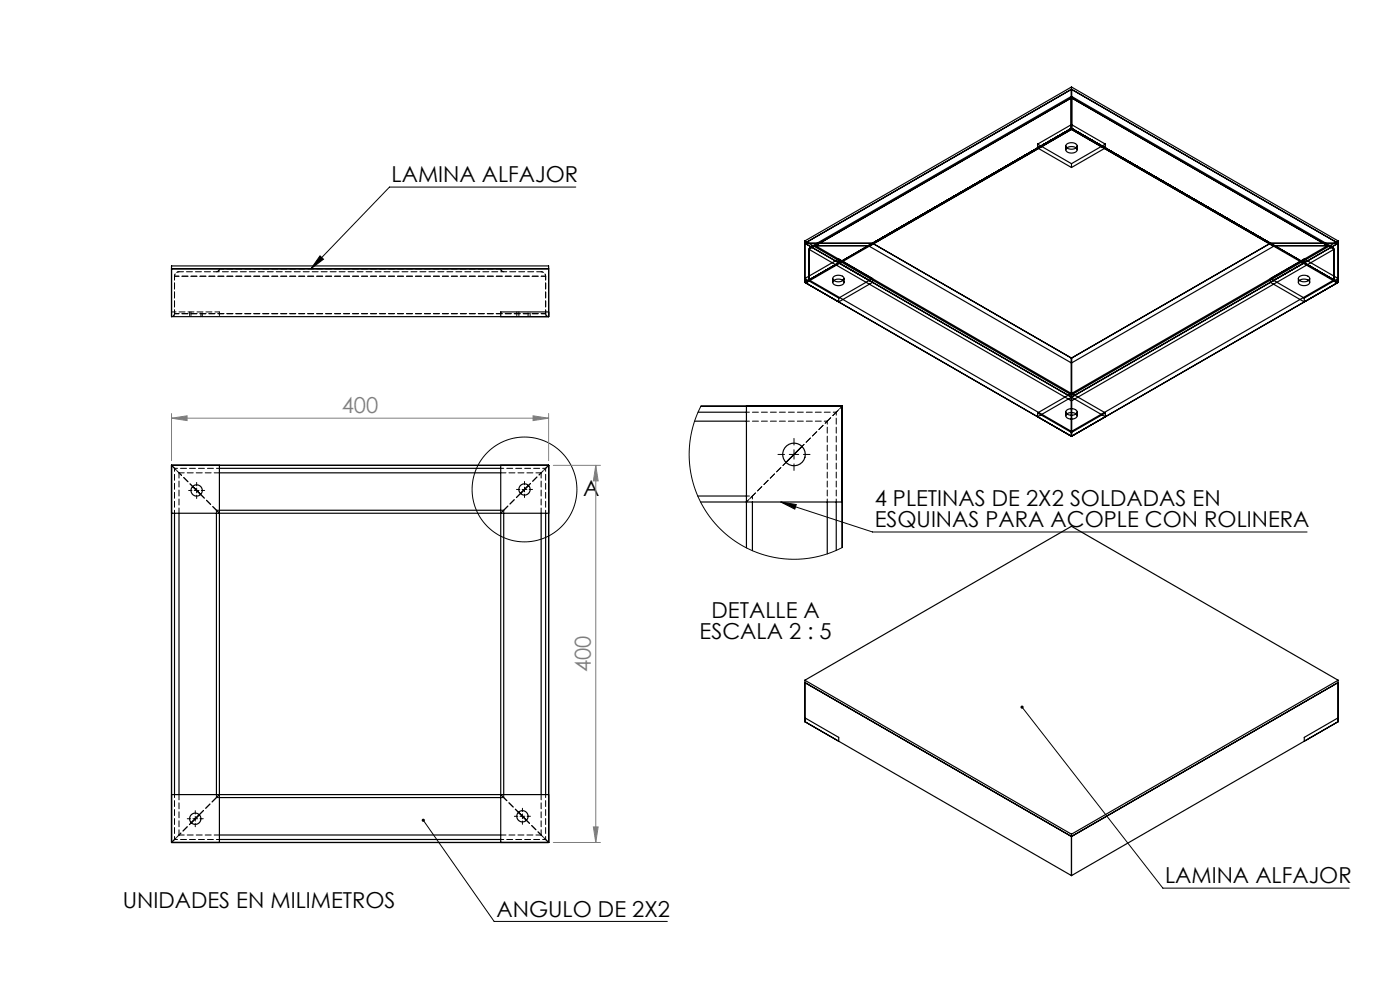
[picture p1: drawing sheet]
<svg xmlns="http://www.w3.org/2000/svg" width="297mm" height="210mm" viewBox="0 0 297 210" stroke-linecap="round" stroke-linejoin="round" font-family="sans-serif">
<g fill="none" stroke="#000" stroke-width=".21">
<path d="M122.2 39.7h-39.6l-16.6 17.3M67.9 54.3l.7 .7-2.6 2zM167.4 96.4h2M168.4 95.4v2M41.2 104h1M41.7 103.5v1M110.8 103.8h1M111.3 103.3v1M165.6 106.5l19.5 6.4h92.2M165.6 106.5l3.3 .5-.3 1zM216.8 150l29.9 38.4h39.5M40.9 173.7h1"/>
<path d="M41.4 173.2v1M89.8 174l15 21.5h36.8M110.3 173.2h1M110.8 172.7v1"/>
<circle cx="111.3" cy="103.8" r="11.1"/>
</g>
<path d="M36.4 88.7l3.3-.5v1zM36.4 87.7v10M36.4 88.7h80M113.1 88.2l3.3 .5-3.3 .5zM116.4 87.7v10M117.4 98.7h10M126.4 98.7l.5 3.3h-1zM126.4 98.7v80M117.4 178.7h10M125.9 175.4h1l-.5 3.3z" fill="none" stroke="#808080" stroke-width=".21"/>
<g fill="none" stroke="#000" stroke-width=".21" stroke-dasharray="15.2 1.3 1.3 1.3">
<path d="M166.4 96.4h-1.4M168.4 94.4v-1.4M168.4 98.4v1.4M170.4 96.4h1.4M40.7 104h-.7M41.7 103v-.7M41.7 105v.7M42.7 104h.7M110.3 103.8h-.7M111.3 102.8v-.7M111.3 104.8v.7M112.3 103.8h.7"/>
<path d="M40.4 173.7h-.7M41.4 172.7v-.7M41.4 174.7v.7M42.4 173.7h.7M109.8 173.2h-.7M110.8 172.2v-.7M110.8 174.2v.7M111.8 173.2h.7"/>
</g>
<path d="M216.6 149.7a.34 .34 0 0 0 .1 .6 .34 .34 0 0 0 .5-.3 .34 .34 0 0 0-.5-.3l.1 .3zM67.9 54.3l.7 .7-2.6 2zM89.5 173.8a.34 .34 0 0 0 .2 .5 .34 .34 0 0 0 .4-.4 .34 .34 0 0 0-.5-.2l.2 .3zM165.6 106.5l3.3 .5-.3 1z" fill="#000"/>
<g fill="#808080">
<path d="M126.4 98.7l.5 3.3h-1zM125.9 175.4h1l-.5 3.3z"/>
<path d="M36.4 88.7l3.3-.5v1zM113.1 88.2l3.3 .5-3.3 .5z"/>
</g>
<g fill="none" stroke="#000" stroke-width=".25">
<path d="M227.3 18.5v8.7M227.3 18.5l-56.6 32.6M227.3 18.5l56.6 32.6M220.1 30.6l7.2 4.1M220.1 30.6v.8M220.1 31.4l7.2 4.1M220.1 30.6l7.2-4.2 7.2 4.2M226.1 31v.8M226.3 30.6a1.46 1.46 0 0 1 2.2 .4 1.37 1.37 0 0 1-2.4-.1zM226.3 31.4a1.46 1.46 0 0 1 2.2 .4 1.37 1.37 0 0 1-2.4-.1zM227.3 27.2v.3zM227.3 20.4v.4z"/>
<path d="M227.3 27.5l42.5 24.5M227.3 27.5l55.9 32.2M227.3 27.5l-42.5 24.5M227.3 27.5l-55.9 32.2M227.3 34.7v.8M227.3 27.2l56.6 32.7M227.3 20.8l55.7 32.1M227.3 27.2l-7.2 4.2M227.3 27.2l-56.6 32.7M227.3 20.8l-55.7 32.1M228.5 31v.8M234.5 30.6v.8l-7.2 4.1"/>
<path d="M234.5 30.6l-7.2 4.1M36.4 56.4h80v10.8h-80zM36.4 57h80M170.7 51.6h14.4M170.7 59.9h.1M170.7 51.6l56.6-32.7 56.6 32.7M170.7 51.6l63.8 36.8M170.7 59.9l56.6 32.7M170.7 51.1v8.8M170.7 51.1l56.6 32.7 56.6-32.7M171.6 59.4a.79 .79 0 0 1-.9 .5M171.6 59.4a.76 .76 0 0 1-.9 .5"/>
<path d="M171.6 52.9v6.5M171.6 52.9l55.7 32.1M171.6 59.4l55.7 32.1M172 52.3l55.3-31.9 55.3 31.9M173 52.1a1.19 1.19 0 0 0-1.4 .8M173 52.1a1.23 1.23 0 0 0-1.4 .8M173 52.1h11.2M173 52.1l54.3 31.4M176.7 59.1v.8M176.8 58.7a1.46 1.46 0 0 1 2.3 .4 1.37 1.37 0 0 1-2.4-.1zM176.8 59.5a1.46 1.46 0 0 1 2.3 .4 1.37 1.37 0 0 1-2.4-.1zM177.9 54.9l7.2 4.2"/>
<path d="M177.9 55.7l-7.2 4.2M177.9 54.9v.8M177.9 54.9l-7.2 4.2 7.2 4.1M177.9 55.7l7.2 4.2M179.1 59.1v.8M184.2 52.1l43.1 24.9M185.1 51.6a.79 .79 0 0 1-.9 .5M185.1 51.6a.76 .76 0 0 1-.9 .5M185.1 51.6l42.2 24.4M185.1 51.6h.1M185.1 59.1v.8M185.1 59.9l-7.2 4.1v-.8"/>
<path d="M185.1 59.1l-7.2 4.1M269.5 51.6a.79 .79 0 0 0 .9 .5M269.5 51.6h14.4M269.5 51.6h.1M269.5 59.1v.8M269.5 51.6l-42.2 24.4M269.5 59.9l7.2 4.1M269.5 59.1l7.2 4.1M270.4 52.1l-43.1 24.9M270.4 52.1h11.2M275.4 59.1v.8M275.6 58.7a1.46 1.46 0 0 1 2.2 .4 1.37 1.37 0 0 1-2.4-.1z"/>
<path d="M275.6 59.5a1.46 1.46 0 0 1 2.2 .4 1.37 1.37 0 0 1-2.4-.1zM276.7 54.9l7.2 4.2-7.2 4.1M276.7 54.9v.8l-7.2 4.2M276.7 54.9l-7.2 4.2M277.8 59.1v.8M281.6 52.1a1.19 1.19 0 0 1 1.4 .8M281.6 52.1l-54.3 31.4M283 59.4a.79 .79 0 0 0 .9 .5M283 52.9l-55.7 32.1M283 52.9v6.5M283 59.4l-55.7 32.1M283.9 59.9h.1"/>
<path d="M283.9 51.6l-63.8 36.8v-.8M283.9 59.9l-56.6 32.7M283.9 51.1v8.8M283.9 59.9l-7.2 4.1M116.4 66.2h-10.2v1M227.3 76v1M227.3 76v16.6M276.7 63.2v.8M36.4 98.7v80M36.4 98.7h80M36.4 98.7h.1M46.5 98.7v80"/>
<path d="M46.5 99.3h59.7M106.2 98.7v80M116.4 98.7v80M116.4 98.7h.1M147.4 89.3h11M148.1 87.4h10.3M158.4 86.2v30M170.1 94.7l-3.4 3.4M178.7 86.2v29.9M178.7 86.2h-30M178.7 86.2h.1M220.1 87.6l7.2-4.2 7.2 4.2"/>
<path d="M220.1 87.6l7.2 4.1 7.2-4.1M226.1 87.4v.8M226.3 87.8a1.46 1.46 0 0 1 2.2 .4 1.37 1.37 0 0 1-2.4-.1zM226.3 87a1.46 1.46 0 0 1 2.2 .4 1.37 1.37 0 0 1-2.4-.1zM227.3 83.5v1.5M227.3 91.5v1.1M228.5 87.4v.8M234.5 88.4l-7.2 4.2M234.5 87.6v.8M36.4 108.9h80M37 108.9v59.7M38 108.9v59.7"/>
<path d="M40.9 103.2l1.7 1.7M45.9 108.9v59.7M46.5 100.3h59.7M46.5 108.2h59.7M106.9 108.9v59.7M112.1 103l-1.7 1.7M114.8 108.9v59.7M115.8 108.9v59.7M148 105.2h10.4M148.6 106.5h30.1M159.6 106.5v10.3M175.5 106.5v11"/>
<path d="M177.4 106.5v10.2M170.7 144.3v8.8l56.6 32.6M170.7 152.3l7.2 4.1v.8M170.7 144.8l56.6 32.6 56.6-32.6M170.7 144.3l56.6-32.7 56.6 32.7M170.7 144.3l56.6 32.7M283.9 144.3v8.8M283.9 152.3l-7.2 4.1v.8l7.2-4.1M283.9 153.1l-56.6 32.6M283.9 144.3l-56.6 32.7M36.4 168.6h80M36.4 178.7h80"/>
<path d="M36.4 178.7h.1M42.3 172.8l-1.7 1.7M46.5 178.1h59.7M46.5 177.1h59.7M46.5 169.2h59.7M110 172.3l1.7 1.7M116.4 178.7h.1M227.3 177v8.7"/>
<circle cx="168.4" cy="96.4" r="2.4"/>
<circle cx="41.7" cy="104" r="1.2"/>
<circle cx="111.3" cy="103.8" r="1.2"/>
<circle cx="41.4" cy="173.7" r="1.2"/>
<circle cx="110.8" cy="173.2" r="1.2"/>
</g>
<g fill="none" stroke="#000" stroke-width=".21" stroke-dasharray="1.3 .6" stroke-dashoffset=".5">
<path d="M37 58.6v7.9M45.9 57.6l.4-.1 .2-.5M46.5 57a.63 .63 0 0 1-.6 .6M106.2 57a.63 .63 0 0 0 .7 .6M106.9 57.6a.63 .63 0 0 1-.7-.6M115.8 58.6v7.9M36.4 66.2v1M36.4 67.2a.63 .63 0 0 0 .6-.7M37 66.5a.63 .63 0 0 1-.6 .7M37 66.5v-7.9M40.2 66.2v1M40.5 66.2v1"/>
<path d="M42.6 67.2v-1M42.9 67.2v-1M46.5 66.2v1M109.6 66.2v1M110.1 66.2v1M112 67.2v-1M112.5 67.2v-1M115.8 66.5v-7.9M115.8 66.5a.63 .63 0 0 0 .6 .7M116.4 66.2v1M116.4 67.2a.63 .63 0 0 1-.6-.7M38 100.3l2.9 2.9"/>
<path d="M40.9 103.2l-2.9-2.9"/>
</g>
<path d="M37 58.6h78.8M38 57.6h76.8M46.5 57h59.7M106.2 57h-59.7M115.8 58.6h-78.8M37 66.5h78.8M46.5 66.2h-10.1M115.8 66.5h-78.8M106.9 169.2l3.1 3.1M110 172.3l-3.1-3.1M111.7 174l3.1 3.1M114.8 177.1l-3.1-3.1" fill="none" stroke="#000" stroke-width=".21" stroke-dasharray="1.3 .6" stroke-dashoffset=".3"/>
<g fill="none" stroke="#000" stroke-width=".21" stroke-dasharray="1.3 .6">
<path d="M46.5 57h.1M106.2 57h.1M36.4 66.2h.1M45.9 108.2h.6M45.9 108.9v-.7M106.2 108.2h.7M106.9 108.2l3.5-3.5M106.9 108.2v.7M110.4 104.7l-3.5 3.5M42.3 172.8l3.6-3.6M45.9 169.2l-3.6 3.6M45.9 169.2v-.7"/>
<path d="M46.5 169.2h-.6M106.9 168.5v.7M106.9 169.2h-.7"/>
</g>
<g fill="none" stroke="#000" stroke-width=".21" stroke-dasharray="1.3 .6" stroke-dashoffset=".7">
<path d="M37 58.6a.95 .95 0 0 1 1-1M38 57.6a.95 .95 0 0 0-1 1M114.8 57.6a.95 .95 0 0 1 1 1M115.8 58.6a.95 .95 0 0 0-1-1M37 99.3l1 1M115.8 99.3l-1 1M170.1 94.7l5.4-5.4M175.5 89.3l-5.4 5.4M38 100.3l-1-1M114.8 100.3l1-1M37 178.1l1-1M38 177.1l-1 1"/>
<path d="M38 177.1l2.6-2.6M40.6 174.5l-2.6 2.6M114.8 177.1l1 1M115.8 178.1l-1-1"/>
</g>
<g fill="none" stroke="#000" stroke-width=".21" stroke-dasharray="1.3 .6" stroke-dashoffset=".6">
<path d="M37 99.3h9.5M106.2 99.3h9.6M115.8 99.3v9.6M158.4 87.4h19M158.4 89.3h17.1M175.5 89.3v17.2M177.4 87.4v19.1M37 108.9v-9.6M112.1 103l2.7-2.7M114.8 100.3l-2.7 2.7M158.4 105.2h1.2M159.6 105.2v1.3"/>
<path d="M37 178.1v-9.6M46.5 178.1h-9.5M115.8 168.5v9.6M115.8 178.1h-9.6"/>
</g>
<g fill="none" stroke="#000" stroke-width=".21" stroke-dasharray="1.3 .6" stroke-dashoffset=".4">
<path d="M36.4 98.7l.6 .6M37 99.3l-.6-.6M115.8 99.3l.6-.6M116.4 98.7l-.6 .6M166.7 98.1l-7.1 7.1M45.9 108.2l.6 .7M46.5 108.9l-.6-.7M106.2 108.9l.7-.7M106.9 108.2l-.7 .7M159.6 105.2l7.1-7.1M36.4 178.7l.6-.6M37 178.1l-.6 .6"/>
<path d="M45.9 169.2l.6-.7M46.5 168.5l-.6 .7M106.2 168.5l.7 .7M106.9 169.2l-.7-.7M115.8 178.1l.6 .6M116.4 178.7l-.6-.6"/>
</g>
<path d="M175.5 89.3l1.9-1.9M177.4 87.4l-1.9 1.9M38 100.3h8.5M38 108.9v-8.6M42.6 104.9l3.3 3.3M45.9 108.2l-3.3-3.3M106.2 100.3h8.6M114.8 100.3v8.6M38 177.1v-8.6M46.5 177.1h-8.5M114.8 168.5v8.6M114.8 177.1h-8.6" fill="none" stroke="#000" stroke-width=".21" stroke-dasharray="1.3 .6" stroke-dashoffset=".2"/>
<path d="M148.7 86.2l-1.3 3.1-.9 3.5-.3 3.4 .2 3.5 .8 3.3 1.4 3.4 1.8 3 2.3 2.7 2.6 2.3 3 1.8 3.3 1.3 3.3 .9 3.6 .2 3.5-.3 3.5-.8 3.2-1.4" fill="none" stroke="#000" stroke-width=".21"/>
<path d="M177.4 87.4l1.3-1.2M178.7 86.2l-1.3 1.2M158.4 106.5l1.2-1.3M159.6 105.2l-1.2 1.3" fill="none" stroke="#000" stroke-width=".21" stroke-dasharray="1.3 .6" stroke-dashoffset=".9"/>
<g font-size="4.7">
<text x="83.1" y="38.6">LAMINA ALFAJOR</text>
<text x="123.7" y="105.2">A</text>
<text x="185.6" y="107.3">4 PLETINAS DE 2X2 SOLDADAS EN</text>
<text x="185.6" y="111.8">ESQUINAS PARA ACOPLE CON ROLINERA</text>
<text x="151" y="131">DETALLE A</text>
<text x="148.4" y="135.6">ESCALA 2 : 5</text>
<text x="247.2" y="187.4">LAMINA ALFAJOR</text>
<text x="26.1" y="192.6">UNIDADES EN MILIMETROS</text>
<text x="105.3" y="194.4">ANGULO DE 2X2</text>
</g>
<g font-size="4.7" fill="#808080">
<text x="72.5" y="87.7">400</text>
<text x="125.4" y="142.6" transform="rotate(-90 125.4 142.6)">400</text>
</g>
</svg>
